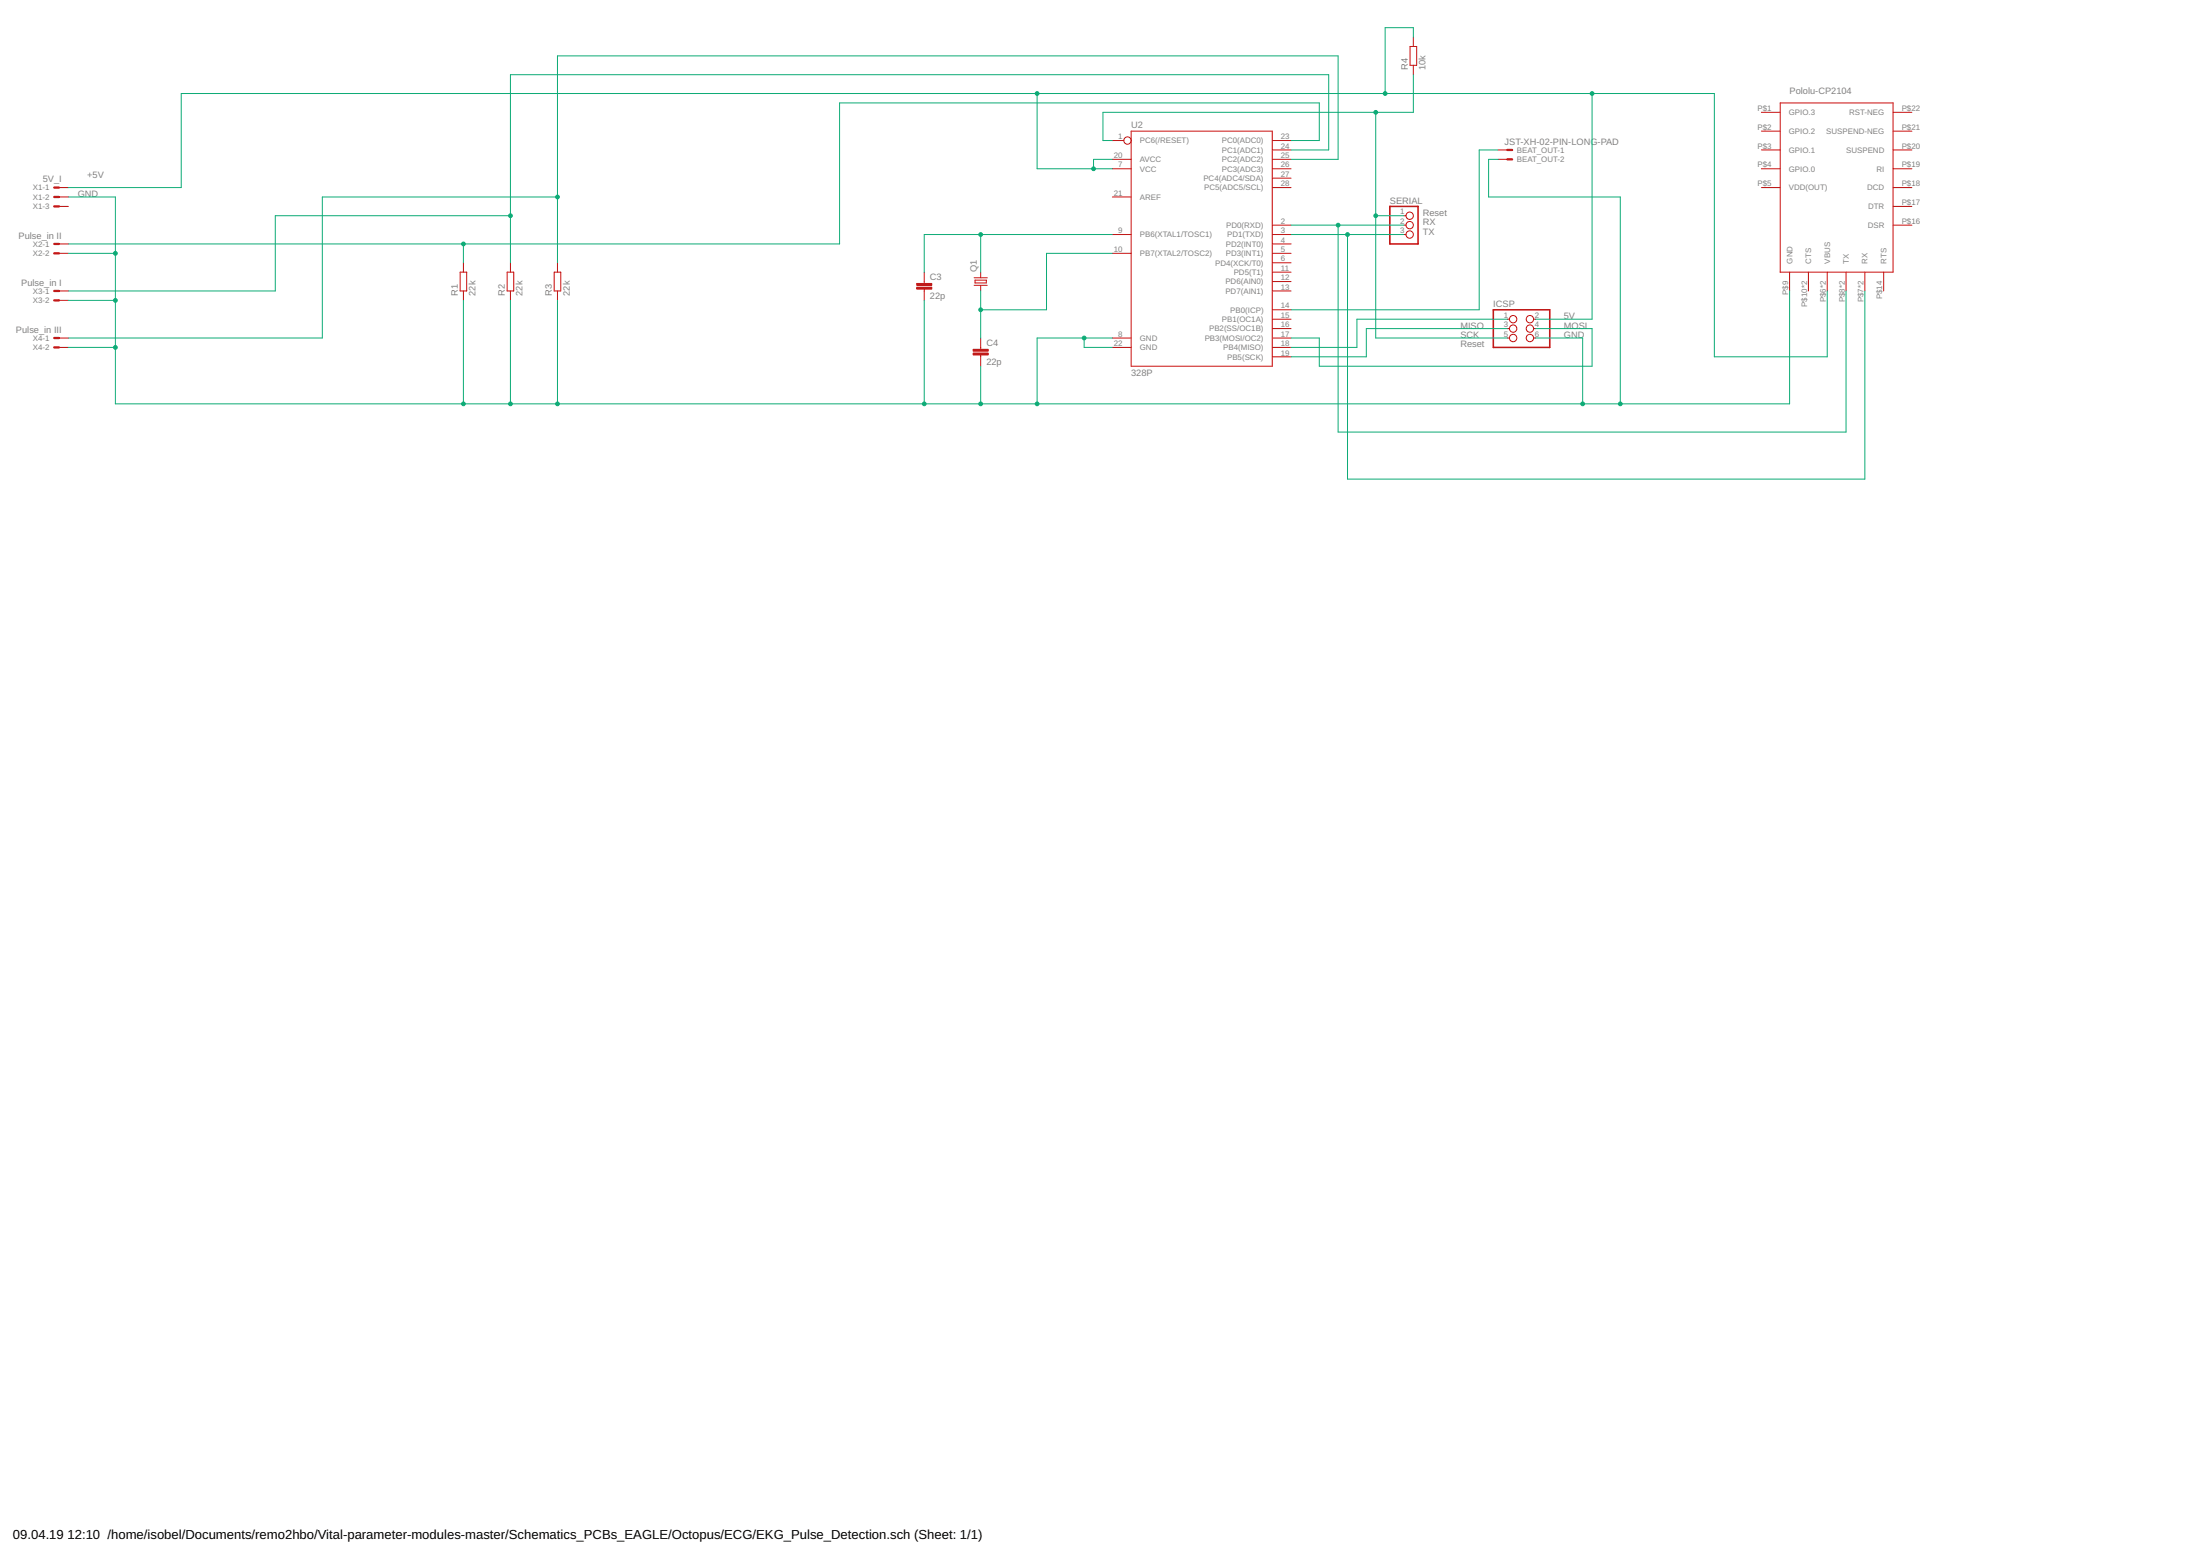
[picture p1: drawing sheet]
<svg xmlns="http://www.w3.org/2000/svg" width="594mm" height="420mm" viewBox="0 0 594 420" stroke-linecap="round" stroke-linejoin="round" font-family="sans-serif">
<path d="M14.6 50.7h1.3M14.6 53.2h1.3M14.6 55.7h1.3M407.1 43h1.2M407.1 40.5h1.2M14.6 68.4h1.3M14.6 65.9h1.3M14.6 78.6h1.3M14.6 81.1h1.3M14.6 93.8h1.3M14.6 91.3h1.3" fill="none" stroke="#c90d0c" stroke-width=".61"/>
<g fill="none" stroke="#c90d0c" stroke-width=".27">
<path d="M380.8 12.6h1.7v5h-1.7zM381.7 10v2.6M381.7 17.6v2.6M300.4 38h3.1M305.5 35.4h38.1v63.5h-38.1zM343.6 38h5M475.6 35.4h5.1M475.6 30.3h5.1M480.7 27.8h30.5v45.7h-30.5zM511.2 35.4h5.1M511.2 30.3h5.1M15.9 50.7h2.6"/>
<path d="M15.9 53.2h2.6M15.9 55.7h2.6M300.4 53.2h5.1M300.4 45.6h5.1M300.4 43h5.1M343.6 50.7h5M343.6 45.6h5M343.6 43h5M343.6 48.1h5M343.6 40.5h5M379.1 58.3h.6M404.5 43h2.6"/>
<path d="M404.5 40.5h2.6M475.6 50.7h5.1M475.6 45.6h5.1M475.6 40.5h5.1M511.2 50.7h5.1M511.2 55.7h5.1M511.2 45.6h5.1M511.2 40.5h5.1M15.9 68.4h2.6M15.9 65.9h2.6M15.9 78.6h2.6M124.2 73.5h1.8v5.1h-1.8z"/>
<path d="M125.1 71v2.5M125.1 78.6v2.5M136.9 73.5h1.8v5.1h-1.8zM137.8 71v2.5M137.8 78.6v2.5M149.6 73.5h1.8v5.1h-1.8zM150.5 71v2.5M150.5 78.6v2.5M249.6 73.5v3M249.6 78.1v3M263 75h3.6M263 77h3.6"/>
<path d="M263.3 75.6h3v.8h-3zM264.8 73.5v1.5M264.8 77v1.6M300.4 68.4h5.1M300.4 63.3h5.1M343.6 68.4h5M343.6 65.9h5M343.6 63.3h5M343.6 78.6h5M343.6 76h5M343.6 73.5h5M343.6 71h5"/>
<path d="M343.6 60.8h5M379.1 63.3h.6M379.1 60.8h.6M483.3 73.5v5.1M488.3 73.5v5.1M493.4 73.5v5.1M498.5 73.5v5.1M503.6 73.5v5.1M508.7 73.5v5.1M511.2 60.8h5.1M15.9 91.3h2.6M15.9 93.8h2.6"/>
<path d="M15.9 81.1h2.6M264.8 91.3v3M264.8 95.8v3.1M300.4 91.3h5.1M300.4 93.8h5.1M343.6 96.4h5M343.6 91.3h5M343.6 93.8h5M343.6 88.7h5M343.6 86.2h5M343.6 83.7h5M407.1 91.3h.5"/>
<path d="M407.1 88.7h.5M407.1 86.2h.5M414.1 91.3h.6M414.1 88.7h.6M414.1 86.2h.6"/>
<circle cx="304.5" cy="38" r=".99"/>
<circle cx="380.7" cy="58.3" r=".99"/>
<circle cx="380.7" cy="60.8" r=".99"/>
<circle cx="380.7" cy="63.3" r=".99"/>
<circle cx="408.6" cy="88.7" r=".99"/>
<circle cx="408.6" cy="91.3" r=".99"/>
<circle cx="408.6" cy="86.2" r=".99"/>
<circle cx="413.1" cy="88.7" r=".99"/>
<circle cx="413.1" cy="91.3" r=".99"/>
<circle cx="413.1" cy="86.2" r=".99"/>
</g>
<g fill="#c90d0c" stroke="#c90d0c" stroke-width=".27">
<path d="M247.5 76.5h4.1v.5h-4.1z"/>
<path d="M247.5 77.6h4.1v.5h-4.1z"/>
<path d="M262.8 94.3h4v.5h-4z"/>
<path d="M262.8 95.3h4v.5h-4z"/>
</g>
<path d="M375.3 55.7h7.6v10.2h-7.6zM403.2 83.7h15.3v10.1h-15.3z" fill="none" stroke="#c90d0c" stroke-width=".42"/>
<g fill="none" stroke="#0dab76" stroke-width=".27">
<path d="M381.7 10v-2.5h-7.7v17.8M280.1 25.3v20.3h20.3M348.6 38h7.7v-10.2h-129.6v38.1h-208.2M371.5 30.3v61h35.6M381.7 20.2v10.1h-83.9v7.7h2.6M429.9 25.3v60.9h-15.2M18.5 50.7h30.4v-25.4h414v71.1h30.5v-17.8M18.5 53.2h12.7v55.9h452.1v-30.5M137.8 58.3h-63.5v20.3h-55.8M150.5 53.2h-63.5v38.1h-68.5M300.4 43h-5.1v2.6M348.6 43h12.7v-27.9h-210.8v55.9"/>
<path d="M348.6 40.5h10.2v-20.3h-221v50.8M371.5 58.3h7.6M404.5 43h-2.5v10.2h35.5v55.9M404.5 40.5h-5.1v43.2h-50.8M18.5 68.4h12.7M125.1 65.9v5.1M264.8 63.3v10.2M264.8 78.6v12.7M300.4 68.4h-17.8v15.3h-17.8M300.4 63.3h-50.8v10.2M348.6 63.3h30.5M348.6 60.8h30.5"/>
<path d="M361.3 60.8v55.9h137.2v-38.1M363.9 63.3v66.1h139.7v-50.8M18.5 93.8h12.7M18.5 81.1h12.7M125.1 81.1v28M137.8 81.1v28M150.5 81.1v28M249.6 81.1v28M264.8 98.9v10.2M292.8 91.3v2.5h7.6M300.4 91.3h-20.3v17.8M407.1 86.2h-40.7v7.6h-17.8"/>
<path d="M407.1 88.7h-38.1v7.7h-20.4M414.7 88.7h15.2v10.2h-73.6v-7.6h-7.7M414.7 91.3h12.7v17.8"/>
</g>
<g fill="#0dab76" stroke="#0dab76" stroke-width=".27">
<circle cx="280.1" cy="25.3" r=".51"/>
<circle cx="429.9" cy="25.3" r=".51"/>
<circle cx="374" cy="25.3" r=".51"/>
<circle cx="295.3" cy="45.6" r=".51"/>
<circle cx="31.2" cy="68.4" r=".51"/>
<circle cx="292.8" cy="91.3" r=".51"/>
<circle cx="264.8" cy="109.1" r=".51"/>
<circle cx="249.6" cy="109.1" r=".51"/>
<circle cx="280.1" cy="109.1" r=".51"/>
<circle cx="427.4" cy="109.1" r=".51"/>
<circle cx="437.5" cy="109.1" r=".51"/>
<circle cx="125.1" cy="109.1" r=".51"/>
<circle cx="137.8" cy="109.1" r=".51"/>
<circle cx="150.5" cy="109.1" r=".51"/>
<circle cx="31.2" cy="93.8" r=".51"/>
<circle cx="31.2" cy="81.1" r=".51"/>
<circle cx="264.8" cy="63.3" r=".51"/>
<circle cx="264.8" cy="83.7" r=".51"/>
<circle cx="361.3" cy="60.8" r=".51"/>
<circle cx="363.9" cy="63.3" r=".51"/>
<circle cx="371.5" cy="58.3" r=".51"/>
<circle cx="371.5" cy="30.3" r=".51"/>
<circle cx="125.1" cy="65.9" r=".51"/>
<circle cx="137.8" cy="58.3" r=".51"/>
<circle cx="150.5" cy="53.2" r=".51"/>
</g>
<g font-size="3.5">
<text x="3.5" y="415.7">09.04.19</text>
<text x="18.2" y="415.7">12:10 /home/isobel/Documents/remo2hbo/Vital-parameter-modules-master/Schematics_PCBs_EAGLE/Octopus/ECG/EKG_Pulse_Detection.sch (Sheet: 1/1)</text>
</g>
<g font-size="2.5" fill="#808080">
<text x="380.2" y="18.9" transform="rotate(-90 380.2 18.9)">R4</text>
<text x="385" y="18.9" transform="rotate(-90 385 18.9)">10k</text>
<text x="483.2" y="25.2">Pololu-CP2104</text>
<text x="305.5" y="34.6">U2</text>
<text x="406.3" y="39.1">JST-XH-02-PIN-LONG-PAD</text>
<text x="11.5" y="49.2">5V_I</text>
<text x="21" y="53.2">GND</text>
<text x="23.5" y="48.1">+5V</text>
<text x="375.3" y="55.1">SERIAL</text>
<text x="384.2" y="58.3">Reset</text>
<text x="5" y="64.5">Pulse_in II</text>
<text x="384.2" y="60.8">RX</text>
<text x="384.2" y="63.3">TX</text>
<text x="5.7" y="77.2">Pulse_in I</text>
<text x="251.1" y="75.7">C3</text>
<text x="263.8" y="73.5" transform="rotate(-90 263.8 73.5)">Q1</text>
<text x="123.6" y="79.8" transform="rotate(-90 123.6 79.8)">R1</text>
<text x="128.4" y="79.8" transform="rotate(-90 128.4 79.8)">22k</text>
<text x="136.3" y="79.8" transform="rotate(-90 136.3 79.8)">R2</text>
<text x="141.1" y="79.8" transform="rotate(-90 141.1 79.8)">22k</text>
<text x="149" y="79.8" transform="rotate(-90 149 79.8)">R3</text>
<text x="153.8" y="79.8" transform="rotate(-90 153.8 79.8)">22k</text>
<text x="251.1" y="80.7">22p</text>
<text x="403.2" y="83">ICSP</text>
<text x="4.3" y="89.9">Pulse_in III</text>
<text x="394.4" y="88.7">MISO</text>
<text x="422.3" y="86.2">5V</text>
<text x="422.3" y="88.7">MOSI</text>
<text x="266.3" y="93.4">C4</text>
<text x="394.4" y="93.8">Reset</text>
<text x="394.4" y="91.3">SCK</text>
<text x="422.3" y="91.3">GND</text>
<text x="266.3" y="98.5">22p</text>
<text x="305.5" y="101.4">328P</text>
</g>
<g font-size="2.1" fill="#808080">
<text x="474.6" y="30">P$1</text>
<text x="513.5" y="30">P$22</text>
<text x="474.6" y="35.1">P$2</text>
<text x="483" y="31.1">GPIO.3</text>
<text x="499.3" y="31.1">RST-NEG</text>
<text x="513.5" y="35.1">P$21</text>
<text x="301.9" y="37.6">1</text>
<text x="307.8" y="38.7">PC6(/RESET)</text>
<text x="329.9" y="41.2">PC1(ADC1)</text>
<text x="329.9" y="38.7">PC0(ADC0)</text>
<text x="345.9" y="40.1">24</text>
<text x="345.9" y="37.6">23</text>
<text x="409.6" y="41.2">BEAT_OUT-1</text>
<text x="474.6" y="40.1">P$3</text>
<text x="483" y="41.2">GPIO.1</text>
<text x="483" y="36.2">GPIO.2</text>
<text x="493.2" y="36.2">SUSPEND-NEG</text>
<text x="498.5" y="41.2">SUSPEND</text>
<text x="513.5" y="40.1">P$20</text>
<text x="300.8" y="42.7">20</text>
<text x="301.9" y="45.2">7</text>
<text x="307.8" y="46.3">VCC</text>
<text x="307.8" y="43.8">AVCC</text>
<text x="329.9" y="46.3">PC3(ADC3)</text>
<text x="329.9" y="43.8">PC2(ADC2)</text>
<text x="345.9" y="47.7">27</text>
<text x="345.9" y="45.2">26</text>
<text x="345.9" y="42.7">25</text>
<text x="409.6" y="43.8">BEAT_OUT-2</text>
<text x="474.6" y="45.2">P$4</text>
<text x="483" y="46.3">GPIO.0</text>
<text x="506.7" y="46.3">RI</text>
<text x="513.5" y="45.2">P$19</text>
<text x="8.9" y="51.4">X1-1</text>
<text x="8.9" y="53.9">X1-2</text>
<text x="300.8" y="52.8">21</text>
<text x="307.8" y="53.9">AREF</text>
<text x="324.9" y="48.9">PC4(ADC4/SDA)</text>
<text x="325.2" y="51.4">PC5(ADC5/SCL)</text>
<text x="345.9" y="50.3">28</text>
<text x="474.6" y="50.3">P$5</text>
<text x="483" y="51.4">VDD(OUT)</text>
<text x="504.2" y="51.4">DCD</text>
<text x="513.5" y="50.3">P$18</text>
<text x="8.9" y="56.5">X1-3</text>
<text x="378.1" y="57.9">1</text>
<text x="504.4" y="56.5">DTR</text>
<text x="513.5" y="55.4">P$17</text>
<text x="301.9" y="63">9</text>
<text x="307.8" y="64.1">PB6(XTAL1/TOSC1)</text>
<text x="331.1" y="61.6">PD0(RXD)</text>
<text x="331.4" y="64.1">PD1(TXD)</text>
<text x="345.9" y="65.5">4</text>
<text x="345.9" y="63">3</text>
<text x="345.9" y="60.4">2</text>
<text x="378.1" y="60.4">2</text>
<text x="378.1" y="63">3</text>
<text x="504.3" y="61.6">DSR</text>
<text x="513.5" y="60.4">P$16</text>
<text x="8.9" y="69.2">X2-2</text>
<text x="8.9" y="66.6">X2-1</text>
<text x="300.8" y="68.1">10</text>
<text x="307.8" y="69.2">PB7(XTAL2/TOSC2)</text>
<text x="328.2" y="71.7">PD4(XCK/T0)</text>
<text x="331" y="69.2">PD3(INT1)</text>
<text x="331" y="66.6">PD2(INT0)</text>
<text x="345.9" y="70.6">6</text>
<text x="345.9" y="68.1">5</text>
<text x="484" y="71.2" transform="rotate(-90 484 71.2)">GND</text>
<text x="489.1" y="71.2" transform="rotate(-90 489.1 71.2)">CTS</text>
<text x="494.2" y="71.2" transform="rotate(-90 494.2 71.2)">VBUS</text>
<text x="499.2" y="71.2" transform="rotate(-90 499.2 71.2)">TX</text>
<text x="504.3" y="71.2" transform="rotate(-90 504.3 71.2)">RX</text>
<text x="509.4" y="71.2" transform="rotate(-90 509.4 71.2)">RTS</text>
<text x="330.9" y="76.8">PD6(AIN0)</text>
<text x="333.1" y="74.3">PD5(T1)</text>
<text x="345.9" y="75.7">12</text>
<text x="345.9" y="73.1">11</text>
<text x="8.9" y="81.9">X3-2</text>
<text x="8.9" y="79.3">X3-1</text>
<text x="330.9" y="79.3">PD7(AIN1)</text>
<text x="345.9" y="83.3">14</text>
<text x="345.9" y="78.2">13</text>
<text x="482.9" y="79.6" transform="rotate(-90 482.9 79.6)">P$9</text>
<text x="488" y="82.8" transform="rotate(-90 488 82.8)">P$10*2</text>
<text x="493.1" y="81.7" transform="rotate(-90 493.1 81.7)">P$6*2</text>
<text x="498.1" y="81.7" transform="rotate(-90 498.1 81.7)">P$8*2</text>
<text x="503.2" y="81.7" transform="rotate(-90 503.2 81.7)">P$7*2</text>
<text x="508.3" y="80.8" transform="rotate(-90 508.3 80.8)">P$14</text>
<text x="326.5" y="89.5">PB2(SS/OC1B)</text>
<text x="329.9" y="87">PB1(OC1A)</text>
<text x="332.2" y="84.4">PB0(ICP)</text>
<text x="345.9" y="88.4">16</text>
<text x="345.9" y="85.8">15</text>
<text x="406.1" y="85.8">1</text>
<text x="406.1" y="88.4">3</text>
<text x="414.5" y="85.8">2</text>
<text x="414.5" y="88.4">4</text>
<text x="8.9" y="94.6">X4-2</text>
<text x="8.9" y="92">X4-1</text>
<text x="300.8" y="93.5">22</text>
<text x="301.9" y="90.9">8</text>
<text x="307.8" y="92">GND</text>
<text x="307.8" y="94.6">GND</text>
<text x="325.3" y="92">PB3(MOSI/OC2)</text>
<text x="330.3" y="94.6">PB4(MISO)</text>
<text x="345.9" y="96">19</text>
<text x="345.9" y="93.5">18</text>
<text x="345.9" y="90.9">17</text>
<text x="406.1" y="90.9">5</text>
<text x="414.5" y="90.9">6</text>
<text x="331.4" y="97.1">PB5(SCK)</text>
</g>
</svg>
